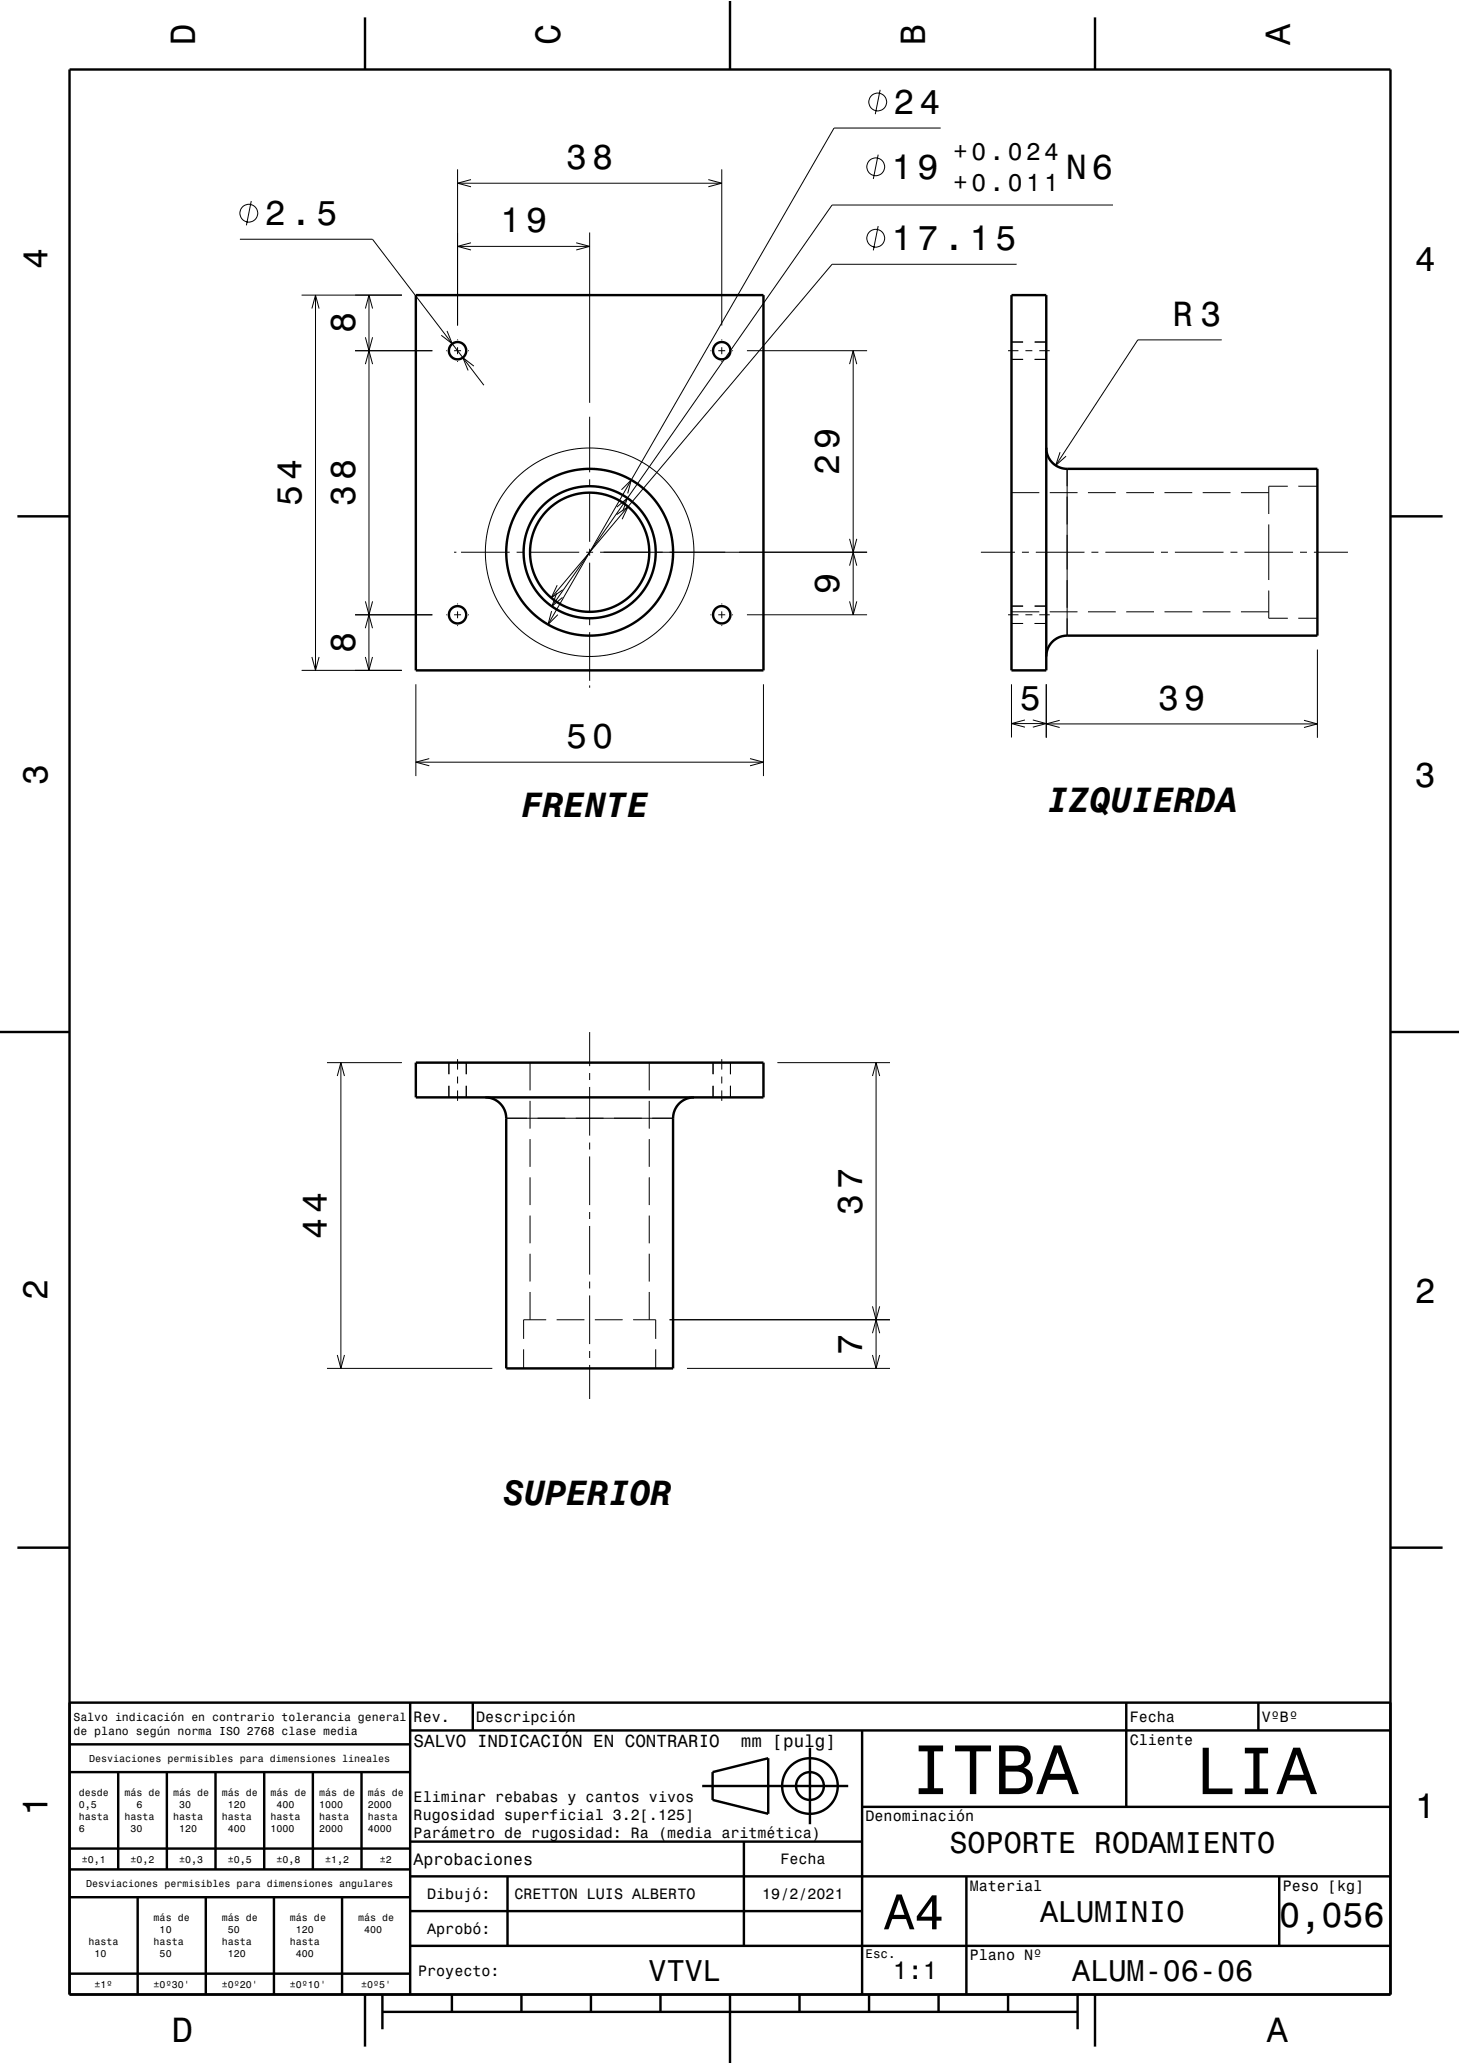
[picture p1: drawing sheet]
<svg xmlns="http://www.w3.org/2000/svg" width="210mm" height="297mm" viewBox="0 0 210 297" stroke-linecap="round" stroke-linejoin="round" font-family="sans-serif">
<g fill="none" stroke="#000" stroke-width=".14">
<path d="M126.6 12.9l-.7 3.5M135.3 18.4h-15.3l-41.2 71.5M34.5 34.4h19.1l16 21M36.1 28.9l-.7 3.5M65.8 24.4v22.4M65.8 35.5h19M65.8 26.4h38M67.7 34.9l-1.9 .6 1.9 .5M67.7 25.8l-1.9 .6 1.9 .5M82.9 34.9l1.9 .6-1.9 .5M84.8 33.5v24.5M101.9 25.8l1.9 .6-1.9 .5"/>
<path d="M103.8 24.4v22.4M126.3 22.3l-.7 3.5M126.3 32.5l-.7 3.5M146.2 38h-26.5l-40.4 48M160.1 29.5h-40.4l-40.3 57.8M43.4 42.5h14.4M44.9 44.4l.5-1.9 .5 1.9M45.4 42.5v54M51.1 50.5h11.1M52.6 52.4l.5-1.9 .5 1.9M52.6 48.5l.5 2 .5-2M52.6 44.4l.5-1.9 .5 1.9"/>
<path d="M53.1 42.5v54M64.2 50.5h.1M64.3 47.6l.8 1.9-1.6-1.3M65.3 50.5h1M65.8 48.8v.2M65.8 50v1M65.8 52v.1M67.3 50.5h.1M68.2 52.7l-1.6-1.2 .7 1.8M84.8 60v8M102.2 50.5h.1M103.3 50.5h1"/>
<path d="M103.8 48.8v.2M103.8 50v1M103.8 52v.1M105.3 50.5h.1M107.4 50.5h17.3M122.2 52.4l.5-1.9 .5 1.9M122.7 50.5v38M145 50.5h1.5M145.5 49.2h1.7M145.5 51.7h1.7M147.5 50.5h1M148.8 49.2h1.7"/>
<path d="M148.8 51.7h1.7M149.5 50.5h1.5M175.7 48.9h-12l-11.9 18.1M65.3 79.5h.3M66.3 79.5h7M74.3 79.5h1M76.3 79.5h7M84.3 79.5h1M84.8 69v1M84.8 71v7M84.8 79v1M86.3 79.5h38.4"/>
<path d="M88.7 74l1.6-1.1-.8 1.8M88.7 73l1.6-1.3-.7 1.9M89.4 70.5l1.4-1.4-.5 1.9M122.2 77.5l.5 2 .5-2M141.1 79.5h4.9M145.5 70.9h4M147 79.5h1M149 79.5h7M150.5 64.5h.1M151 70.9h4M152.5 65.1l-.7 1.9 1.5-1.4M153.5 67.5v24"/>
<path d="M156.5 70.9h4M157 79.5h1M159 79.5h7M162 70.9h4M167 79.5h1M167.5 70.9h4M169 79.5h7M173 70.9h4M177 79.5h1M178.5 70.9h4M179 79.5h7M182.5 75.5v8"/>
<path d="M185.2 70h-2.7v4M186.7 70h2.8M187 79.5h1M189 79.5h4.9M43.4 96.5h14.4M44.9 94.5l.5 2 .5-2M51.1 88.5h11.1M52.5 90.4l.6-1.9 .5 1.9M52.5 94.5l.6 2 .5-2M52.6 86.5l.5 2 .5-2M59.8 98.5v13.2M64.2 88.5h.1"/>
<path d="M65.3 88.5h1M65.8 86.8v.2M65.8 88v1M65.8 90v.1M67.3 88.5h.1M79.3 87.9l-.5 2 1.4-1.5M80.1 85.4l-.7 1.9 1.5-1.3M80.1 84.2l-.8 1.8 1.6-1.1M84.8 81v7M84.8 89v1M84.8 91v7M84.8 98.6v.4"/>
<path d="M102.2 88.5h.1M103.3 88.5h1M103.8 86.8v.2M103.8 88v1M103.8 90v.1M105.3 88.5h.1M107.4 88.5h17.3M109.8 98.5v13.2M122.2 81.4l.5-1.9 .5 1.9M122.2 86.5l.5 2 .5-2M145 88.5h1.5M145.5 98.5v7.6"/>
<path d="M145.5 87.2h1.7M145.5 89.7h1.7M145.5 88h4M147.5 88.5h1M148.8 87.2h1.7M148.8 89.7h1.7M149.5 88.5h1.5M150.5 94.5h.1M150.5 98.5v7.7M151 88h4M156.5 88h4M162 88h4"/>
<path d="M167.5 88h4M173 88h4M178.5 88h4M182.5 85v4h2.7M186.7 89h2.8M189.5 93.5v12.7M59.8 109.7h50M61.7 109.2l-1.9 .5 1.9 .5M107.9 109.2l1.9 .5-1.9 .5M145.5 104.1h5M147.4 103.6l-1.9 .5 1.9 .5M148.6 103.6l1.9 .5-1.9 .5"/>
<path d="M150.5 104.2h39M152.4 103.6l-1.9 .6 1.9 .5M187.6 103.6l1.9 .6-1.9 .5M47 152.9h10.8M48.5 154.8l.5-1.9 .5 1.9M49 152.9v44M64.6 152.9v1.7M64.6 156.2v1.7M65.8 152.4v1.5M65.8 154.9v1M65.8 156.9v1.5M67.1 152.9v1.7"/>
<path d="M67.1 156.2v1.7M76.2 152.9v4M76.2 158.4v4M84.8 148.5v4.9M84.8 154.4v1M84.8 156.4v7M93.4 152.9v4M93.4 158.4v4M102.6 152.9v1.7M102.6 156.2v1.7M103.8 152.4v1.5M103.8 154.9v1"/>
<path d="M103.8 156.9v1.5M105.1 152.9v1.7M105.1 156.2v1.7M111.8 152.9h16.2M125.5 154.8l.5-1.9 .5 1.9M126 152.9v44M72.8 160.9h24M76.2 163.9v4M76.2 169.4v4M76.2 174.9v4M84.8 164.4v1M84.8 166.4v7"/>
<path d="M84.8 174.4v1M84.8 176.4v7M93.4 163.9v4M93.4 169.4v4M93.4 174.9v4M47 196.9h23.8M48.5 195l.5 1.9 .5-1.9M75.3 194.2v2.7M76.2 180.4v4M76.2 185.9v4M78.6 189.9h-3.3v2.8M80.1 189.9h4"/>
<path d="M84.8 184.4v1M84.8 186.4v7M84.8 194.4v1M84.8 196.4v4.9M85.6 189.9h4M91.1 189.9h3.2v2.8M93.4 180.4v4M93.4 185.9v4M94.3 194.2v2.7M96.3 189.9h31.7M98.8 196.9h29.2M125.5 188l.5 1.9 .5-1.9"/>
<path d="M125.5 191.8l.5-1.9 .5 1.9M125.5 195l.5 1.9 .5-1.9"/>
<circle cx="126.3" cy="14.7" r="1.28"/>
<circle cx="35.8" cy="30.7" r="1.28"/>
<circle cx="126" cy="24" r="1.28"/>
<circle cx="126" cy="34.3" r="1.28"/>
<circle cx="84.8" cy="79.5" r="15"/>
</g>
<g fill="none" stroke="#000" stroke-width=".35">
<path d="M10 10h190v277h-190zM52.5 2.5v7.5M105 0v10M157.5 2.5v7.5M59.8 42.5h50v54h-50zM145.5 42.5h5v54h-5zM2.5 74.3h7.5M150.5 64.5a3 3 0 0 0 3 3h36v24h-36a3 3 0 0 0-3 3M200 74.3h7.5M0 148.5h10M59.8 152.9h50v5h-50zM69.8 157.9a3 3 0 0 1 3 3v36h24v-36a3 3 0 0 1 3-3"/>
<path d="M200 148.5h10M2.5 222.7h7.5M200 222.7h7.5M10 245h190M10 255h49M10 251h49M17 255v14M24 255v14M31 255v14M38 255v14M45 255v14M52 255v14"/>
<path d="M59 245v42M59 249h141M68 245v4M101 257h21M102.5 255l8-2v8l-8-2zM116.5 251.5v11M124 249v38M162 245v15M181 245v4M10 273h49M10 269h49M10 266h49"/>
<path d="M19.8 273v14M29.6 273v14M39.4 273v14M49.2 273v14M59 280h141M59 275h65M59 270h141M59 265h65M73 270v10M107 265v15M124 260h76M139 270v17"/>
<path d="M184 270v10M10 284h49M52.5 287v7.5M55 289.5h100M55 287v5M65 287v2.5M75 287v2.5M85 287v2.5M95 287v2.5M105 287v10M115 287v2.5M125 287v2.5"/>
<path d="M135 287v2.5M145 287v2.5M155 287v5M157.5 287v7.5"/>
<circle cx="65.8" cy="50.5" r="1.25"/>
<circle cx="103.8" cy="50.5" r="1.25"/>
<circle cx="84.8" cy="79.5" r="9.5"/>
<circle cx="84.8" cy="79.5" r="12"/>
<circle cx="84.8" cy="79.5" r="8.6"/>
<circle cx="65.8" cy="88.5" r="1.25"/>
<circle cx="103.8" cy="88.5" r="1.25"/>
<circle cx="116.5" cy="257" r="4"/>
<circle cx="116.5" cy="257" r="2"/>
</g>
<path d="M0 0h210v297h-210" fill="none" stroke="#fff" stroke-width=".14"/>
<text font-size="10.1" x="130.9" y="258.2">ITBA</text>
<text font-size="9.6" x="172" y="258.2">LIA</text>
<text font-size="7.2" x="127.2" y="277.6">A4</text>
<g font-size="5">
<text x="28.1" y="6.5" transform="rotate(-90 28.1 6.5)">D</text>
<text x="80.6" y="6.5" transform="rotate(-90 80.6 6.5)">C</text>
<text x="133.1" y="6.5" transform="rotate(-90 133.1 6.5)">B</text>
<text x="185.6" y="6.5" transform="rotate(-90 185.6 6.5)">A</text>
<text x="128.5" y="16.4">24</text>
<text x="81.4" y="24.4">38</text>
<text x="128.2" y="25.8">19</text>
<text x="153.3" y="25.8">N6</text>
<text x="38.1" y="32.4">2.5</text>
<text x="71.9" y="33.5">19</text>
<text x="6.8" y="38.7" transform="rotate(-90 6.8 38.7)">4</text>
<text x="128.2" y="36">17.15</text>
<text x="203.5" y="39">4</text>
<text x="51.1" y="48" transform="rotate(-90 51.1 48)">8</text>
<text x="168.7" y="46.9">R 3</text>
<text x="120.7" y="68.4" transform="rotate(-90 120.7 68.4)">29</text>
<text x="43.4" y="72.9" transform="rotate(-90 43.4 72.9)">54</text>
<text x="51.1" y="72.9" transform="rotate(-90 51.1 72.9)">38</text>
<text x="120.7" y="85.5" transform="rotate(-90 120.7 85.5)">9</text>
<text x="51.1" y="94" transform="rotate(-90 51.1 94)">8</text>
<text x="81.4" y="107.7">50</text>
<text x="146.7" y="102.1">5</text>
<text x="166.6" y="102.2">39</text>
<text x="6.8" y="112.9" transform="rotate(-90 6.8 112.9)">3</text>
<text x="203.5" y="113.2">3</text>
<text x="75" y="117.6">FRENTE</text>
<text x="150.7" y="116.8">IZQUIERDA</text>
<text x="47" y="178.3" transform="rotate(-90 47 178.3)">44</text>
<text x="124" y="174.8" transform="rotate(-90 124 174.8)">37</text>
<text x="6.8" y="187.1" transform="rotate(-90 6.8 187.1)">2</text>
<text x="203.5" y="187.4">2</text>
<text x="124" y="194.9" transform="rotate(-90 124 194.9)">7</text>
<text x="72.4" y="216.5">SUPERIOR</text>
<text x="6.8" y="261.3" transform="rotate(-90 6.8 261.3)">1</text>
<text x="203.5" y="261.6">1</text>
<text x="184" y="277.3">0,056</text>
<text x="24.7" y="293.8">D</text>
<text x="182.2" y="293.8">A</text>
</g>
<g font-size="4.3">
<text x="136.6" y="266.6">SOPORTE RODAMIENTO</text>
<text x="149.6" y="276.6">ALUMINIO</text>
<text x="93.3" y="285.1">VTVL</text>
<text x="154.2" y="285.1">ALUM-06-06</text>
</g>
<text font-size="3.6" x="128.4" y="284.8">1:1</text>
<g font-size="3.5">
<text x="137.1" y="23">+0.024</text>
<text x="137.1" y="27.5">+0.011</text>
</g>
<g font-size="2.5">
<text x="59.5" y="251.4">SALVO INDICACIÓN EN CONTRARIO</text>
<text x="106.6" y="251.4">mm [pulg]</text>
</g>
<text font-size="2.4" x="59.5" y="268.4">Aprobaciones</text>
<g font-size="2.2">
<text x="59.5" y="247.8">Rev.</text>
<text x="68.5" y="247.8">Descripción</text>
<text x="162.5" y="247.8">Fecha</text>
<text x="162.5" y="251.1">Cliente</text>
<text x="181.5" y="247.8">VºBº</text>
<text x="59.5" y="259.3">Eliminar rebabas y cantos vivos</text>
<text x="59.5" y="261.9">Rugosidad superficial 3.2[.125]</text>
<text x="124.5" y="262.1">Denominación</text>
<text x="59.5" y="264.5">Parámetro de rugosidad: Ra (media aritmética)</text>
<text x="112.2" y="268.3">Fecha</text>
<text x="61.4" y="273.3">Dibujó:</text>
<text x="74" y="273.3">CRETTON LUIS ALBERTO</text>
<text x="109.6" y="273.3">19/2/2021</text>
<text x="139.5" y="272.1">Material</text>
<text x="184.5" y="272.1">Peso [kg]</text>
<text x="61.4" y="278.3">Aprobó:</text>
<text x="60.1" y="284.3">Proyecto:</text>
<text x="139.5" y="282.1">Plano Nº</text>
</g>
<text font-size="1.8" x="124.5" y="281.7">Esc.</text>
<g font-size="1.7">
<text x="10.6" y="247.6">Salvo indicación en contrario tolerancia general</text>
<text x="10.6" y="249.6">de plano según norma ISO 2768 clase media</text>
</g>
<g font-size="1.4">
<text x="12.8" y="253.5">Desviaciones permisibles para dimensiones lineales</text>
<text x="11.3" y="258.4">desde</text>
<text x="11.3" y="260.2">0,5</text>
<text x="11.3" y="261.9">hasta</text>
<text x="11.3" y="263.6">6</text>
<text x="17.9" y="258.4">más de</text>
<text x="17.9" y="261.9">hasta</text>
<text x="18.8" y="263.6">30</text>
<text x="19.6" y="260.2">6</text>
<text x="24.9" y="258.4">más de</text>
<text x="24.9" y="261.9">hasta</text>
<text x="25.8" y="260.2">30</text>
<text x="25.8" y="263.6">120</text>
<text x="31.9" y="258.4">más de</text>
<text x="31.9" y="261.9">hasta</text>
<text x="32.8" y="260.2">120</text>
<text x="32.8" y="263.6">400</text>
<text x="38.9" y="258.4">más de</text>
<text x="38.9" y="261.9">hasta</text>
<text x="38.9" y="263.6">1000</text>
<text x="39.8" y="260.2">400</text>
<text x="45.9" y="258.4">más de</text>
<text x="45.9" y="260.2">1000</text>
<text x="45.9" y="261.9">hasta</text>
<text x="45.9" y="263.6">2000</text>
<text x="52.9" y="258.4">más de</text>
<text x="52.9" y="260.2">2000</text>
<text x="52.9" y="261.9">hasta</text>
<text x="52.9" y="263.6">4000</text>
<text x="11.8" y="268">±0,1</text>
<text x="18.8" y="268">±0,2</text>
<text x="25.8" y="268">±0,3</text>
<text x="32.8" y="268">±0,5</text>
<text x="39.8" y="268">±0,8</text>
<text x="46.8" y="268">±1,2</text>
<text x="54.6" y="268">±2</text>
<text x="12.4" y="271.5">Desviaciones permisibles para dimensiones angulares</text>
<text x="12.7" y="279.9">hasta</text>
<text x="13.6" y="281.6">10</text>
<text x="22.1" y="276.4">más de</text>
<text x="22.1" y="279.9">hasta</text>
<text x="23" y="278.2">10</text>
<text x="23" y="281.6">50</text>
<text x="31.9" y="276.4">más de</text>
<text x="31.9" y="279.9">hasta</text>
<text x="32.8" y="278.2">50</text>
<text x="32.8" y="281.6">120</text>
<text x="41.7" y="276.4">más de</text>
<text x="41.7" y="279.9">hasta</text>
<text x="42.6" y="278.2">120</text>
<text x="42.6" y="281.6">400</text>
<text x="51.5" y="276.4">más de</text>
<text x="52.4" y="278.2">400</text>
<text x="13.6" y="286">±1º</text>
<text x="22.1" y="286">±0º30'</text>
<text x="31.9" y="286">±0º20'</text>
<text x="41.7" y="286">±0º10'</text>
<text x="51.9" y="286">±0º5'</text>
</g>
</svg>
